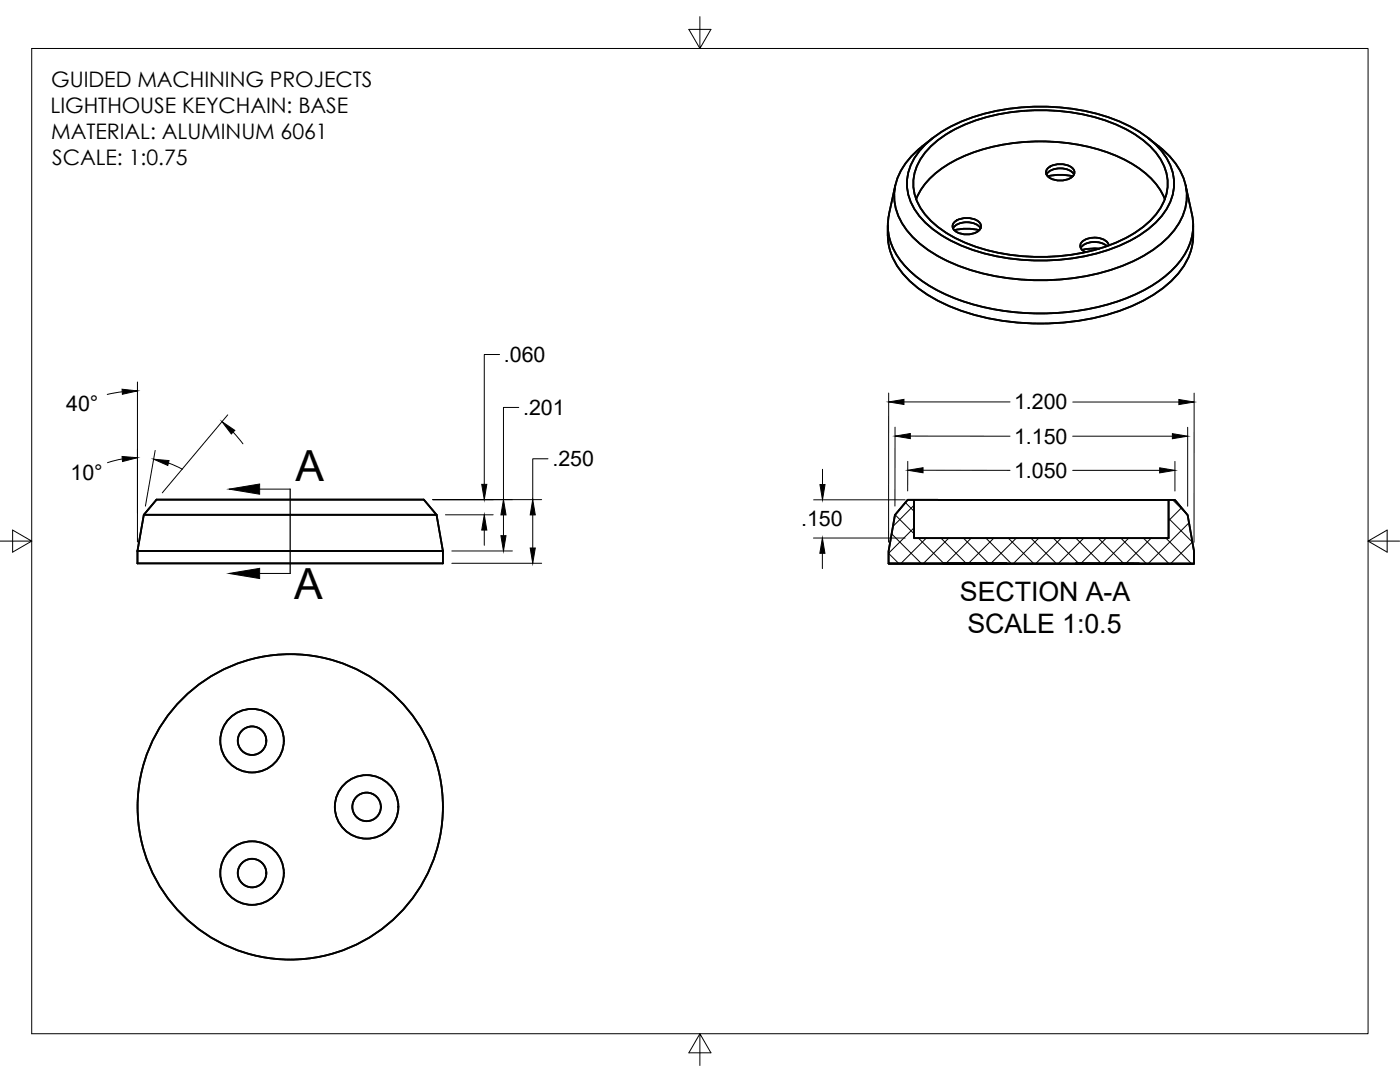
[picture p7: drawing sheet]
<svg xmlns="http://www.w3.org/2000/svg" width="279mm" height="216mm" viewBox="0 0 279 216" stroke-linecap="round" stroke-linejoin="round" font-family="sans-serif">
<g fill="none" stroke="#000" stroke-width=".36">
<path d="M178.7 37l-1.3 5.8a11.6 11.6 0 0 0 3.7 10.8 31.3 31.3 0 0 0 15.4 7.7 49.2 49.2 0 0 0 31-3 19.7 19.7 0 0 0 9.8-9.3 10.4 10.4 0 0 0 .6-6.2l-1.3-5.8M182.8 39.7a15.8 15.8 0 0 1 8.2-7.9 40.4 40.4 0 0 1 33.3 0 15.8 15.8 0 0 1 8.2 7.9M184.5 29a28.4 28.4 0 0 1 15.1-7 42.9 42.9 0 0 1 25.3 2.9 17.8 17.8 0 0 1 8.5 7.8 9.6 9.6 0 0 1-1.5 10.3 24.5 24.5 0 0 1-12.3 7.4 43.3 43.3 0 0 1-29.2-2.1 17.8 17.8 0 0 1-8.5-7.8 9.6 9.6 0 0 1 1.5-10.3zM185.6 29.4a27.3 27.3 0 0 1 15-6.8 40.6 40.6 0 0 1 23.4 2.8 17 17 0 0 1 8.2 7.5 9.4 9.4 0 0 1-2.5 11 27.3 27.3 0 0 1-14.9 6.8 40.6 40.6 0 0 1-23.5-2.9 17 17 0 0 1-8.2-7.5 9.4 9.4 0 0 1 2.5-10.9zM186.1 27.6a20.9 20.9 0 0 0-6.3 6.5 10.4 10.4 0 0 0 1.2 11.9 25.7 25.7 0 0 0 12.4 7.8 47.7 47.7 0 0 0 32.1-1.4 19.8 19.8 0 0 0 10.4-8.9 10.5 10.5 0 0 0-2.1-11.9l-1.2-1.3-3.5-2.7M208.8 34.8a3.7 3.7 0 0 1 4.5-.9l.8 .6 .2 .3M209.1 35.2l2.9-.3 2.1 .3M209.1 33.6a4.1 4.1 0 0 1 5 0 1.16 1.16 0 0 1-.5 1.9 4.2 4.2 0 0 1-4.5-.3 1.07 1.07 0 0 1 0-1.6zM177.2 45a13 13 0 0 0 4.6 11.2 34.9 34.9 0 0 0 18.5 7.8 48.1 48.1 0 0 0 27.2-3.7 19.6 19.6 0 0 0 9.7-9.1 12.9 12.9 0 0 0 .9-6.2M190.2 45.6a3.7 3.7 0 0 1 4.5-.9l.8 .5 .2 .4M190.5 45.9l2.8-.3 2.1 .3M190.5 44.3a4.1 4.1 0 0 1 4.9 0 1.17 1.17 0 0 1-.4 2 4.2 4.2 0 0 1-4.5-.4 1.07 1.07 0 0 1 0-1.6z"/>
<path d="M219.4 49.6h-1.8l-1.7 .3M220.9 49.1a4.1 4.1 0 0 0-5 .1l-.2 .3M221.3 49a2.31 2.31 0 0 0-2.3-1.6 3.4 3.4 0 0 0-3.3 1.3 1.29 1.29 0 0 0 .9 1.6M181.1 99.7h1.3v7.7h50.8v-7.6h1.3l2.5 3 1.3 7.2v2.5h-61v-2.5l1.3-7.2zM181.1 99.7l53.4 .1 2.5 3 1.3 7.2v2.5h-61v-2.5l1.3-7.2zM182.4 99.7l50.8 .1v7.6h-50.8zM27.4 109.9h61M27.4 109.9v2.5h61v-2.5M28.7 102.7h58.4M28.7 102.7l2.5-3h53.4l2.5 3M28.7 102.7l-1.3 7.2M87.1 102.7l1.3 7.2"/>
<path d="M177.3 112.5h61M188.3 112.5h12.7zM214.7 112.5h12.7z"/>
<circle cx="50.3" cy="147.8" r="6.3"/>
<circle cx="50.3" cy="147.8" r="2.85"/>
<circle cx="50.3" cy="174.2" r="6.3"/>
<circle cx="50.3" cy="174.2" r="2.85"/>
<circle cx="57.9" cy="161" r="30.5"/>
<circle cx="73.2" cy="161" r="6.3"/>
<circle cx="73.2" cy="161" r="2.85"/>
</g>
<g fill="none" stroke="#000" stroke-width=".2">
<path d="M6.3 9.7h266.7v196.6h-266.7zM139.7 3.3v6.4l2.2-3.8h-4.4l2.2 3.8M24.4 78.2l-3 .5M27.4 76.2v32M99.7 70.7h-3.1v25.9M177.4 78.4l-.1 29.8M238.3 78.4v29.8M24.4 91.6l-3 .7M31 89.9l-2 11.1M33.6 92.4l2.8 1.2M45.4 82.8l-13 15.5M46.5 86.2l2 2.4"/>
<path d="M51.8 97.6h6.1M86.4 99.7h21.7M103.5 81.3h-3v18.4M109.4 91.5h-3.1v8.2M162.4 99.7h18.2M164.1 93.6v3.1M178.6 85.2v15.8M180.4 80.2h21.2M181.2 92.1l-.1 5.9M181.7 87h19.9M184.2 93.8l17.4 .1M214.1 93.9h17.3"/>
<path d="M214.1 87h19.9M214.1 80.2h21.2M234 99.8l2.8 2.8M234.5 92.1v5.9M237 85.3v15.7M0 108h6.3l-3.8-2.2v4.4l3.8-2.2M51.8 114.4h6.1M88.9 102.7h9.5M90.2 109.9h12.1M90.2 112.4h17.9M96.6 105.8v3M100.5 102.7v4.2"/>
<path d="M106.3 102.7v6.6M162.3 107.4h18.3M164.1 110.4v3.1M177.9 106.5l6 5.9M178.6 102.7l3.8 3.8M180.7 100.3l1.7 1.7M182.4 100.8l-4.2 4.2M182.4 105.3l-5.1 5.1 2.1 2M183.3 107.4l5.1 5M184.9 107.4l-5.1 5M187.8 107.4l5 5M189.4 107.4l-5.1 5"/>
<path d="M192.3 107.4l5 5M193.8 107.4l-5 5M196.7 107.4l5.1 5.1M198.3 107.4l-5 5M201.2 107.4l5.1 5.1M202.8 107.4l-5.1 5M205.7 107.4l5.1 5.1M207.3 107.4l-5.1 5.1M210.2 107.4l5.1 5.1M211.8 107.4l-5.1 5.1M214.7 107.4l5.1 5.1M216.3 107.4l-5.1 5.1"/>
<path d="M219.2 107.4l5.1 5.1M220.8 107.4l-5.1 5.1M223.7 107.4l5.1 5.1M225.3 107.4l-5.1 5.1M228.2 107.4l5.1 5.1M229.7 107.4l-5 5.1M232.7 107.4l5.1 5.1M233.2 103.4l4.8 4.8M235.8 101.3l-2.6 2.6M237.3 104.3l-8.2 8.2M238 108.1l-4.4 4.4M238.3 112.3l-.2 .2"/>
<path d="M273 108l3.8 2.2v-4.4l-3.8 2.2h6.4M139.7 206.3l-2.2 3.8h4.4l-2.2-3.8v6.3"/>
</g>
<path d="M57.9 97.6v16.8" fill="none" stroke="#000" stroke-width=".25"/>
<g fill="#000" stroke="#000" stroke-width=".2">
<path d="M24.4 77.7l3 .3-3 .7zM177.4 80.2l3-.5v1zM235.3 79.7l3 .5-3 .5zM24.4 91.1l3 .2-3 .8zM30.7 91.6l3 .3-.2 1zM44.3 84.1l2.6 1.8-.7 .7zM45.7 97.6l6.1-1v2zM96.1 96.6h1.1l-.6 3.1zM163.6 96.7h1.1l-.6 3zM178.6 87l3.1-.5v1zM181.2 93.8l3-.5v1zM231.4 93.3l3.1 .6-3.1 .5z"/>
<path d="M234 86.5l3 .5-3 .5zM45.7 114.4l6.1-1v2zM96.6 102.7l.6 3.1h-1.1zM100 106.9h1l-.5 3zM100.5 99.7l.5 3h-1zM105.8 109.3h1l-.5 3.1zM106.3 99.7l.5 3h-1zM164.1 107.4l.5 3h-1z"/>
</g>
<g font-size="8.6">
<text x="59" y="96.1">A</text>
<text x="58.7" y="119.6">A</text>
</g>
<g font-size="5.3">
<text x="191.6" y="119.9">SECTION A-A</text>
<text x="193.1" y="126.3">SCALE 1:0.5</text>
</g>
<g font-size="4.3">
<text x="10.2" y="17.4">GUIDED MACHINING PROJECTS</text>
<text x="10.1" y="22.5">LIGHTHOUSE KEYCHAIN: BASE</text>
<text x="10.2" y="27.7">MATERIAL: ALUMINUM 6061</text>
<text x="10.4" y="32.8">SCALE: 1:0.75</text>
<text x="100.6" y="72.2">.060</text>
<text x="13.2" y="82">40°</text>
<text x="104.4" y="82.8">.201</text>
<text x="202.4" y="81.7">1.200</text>
<text x="202.4" y="88.5">1.150</text>
<text x="14.1" y="95.8">10°</text>
<text x="110.3" y="93">.250</text>
<text x="202.4" y="95.4">1.050</text>
<text x="159.9" y="105.1">.150</text>
</g>
</svg>
